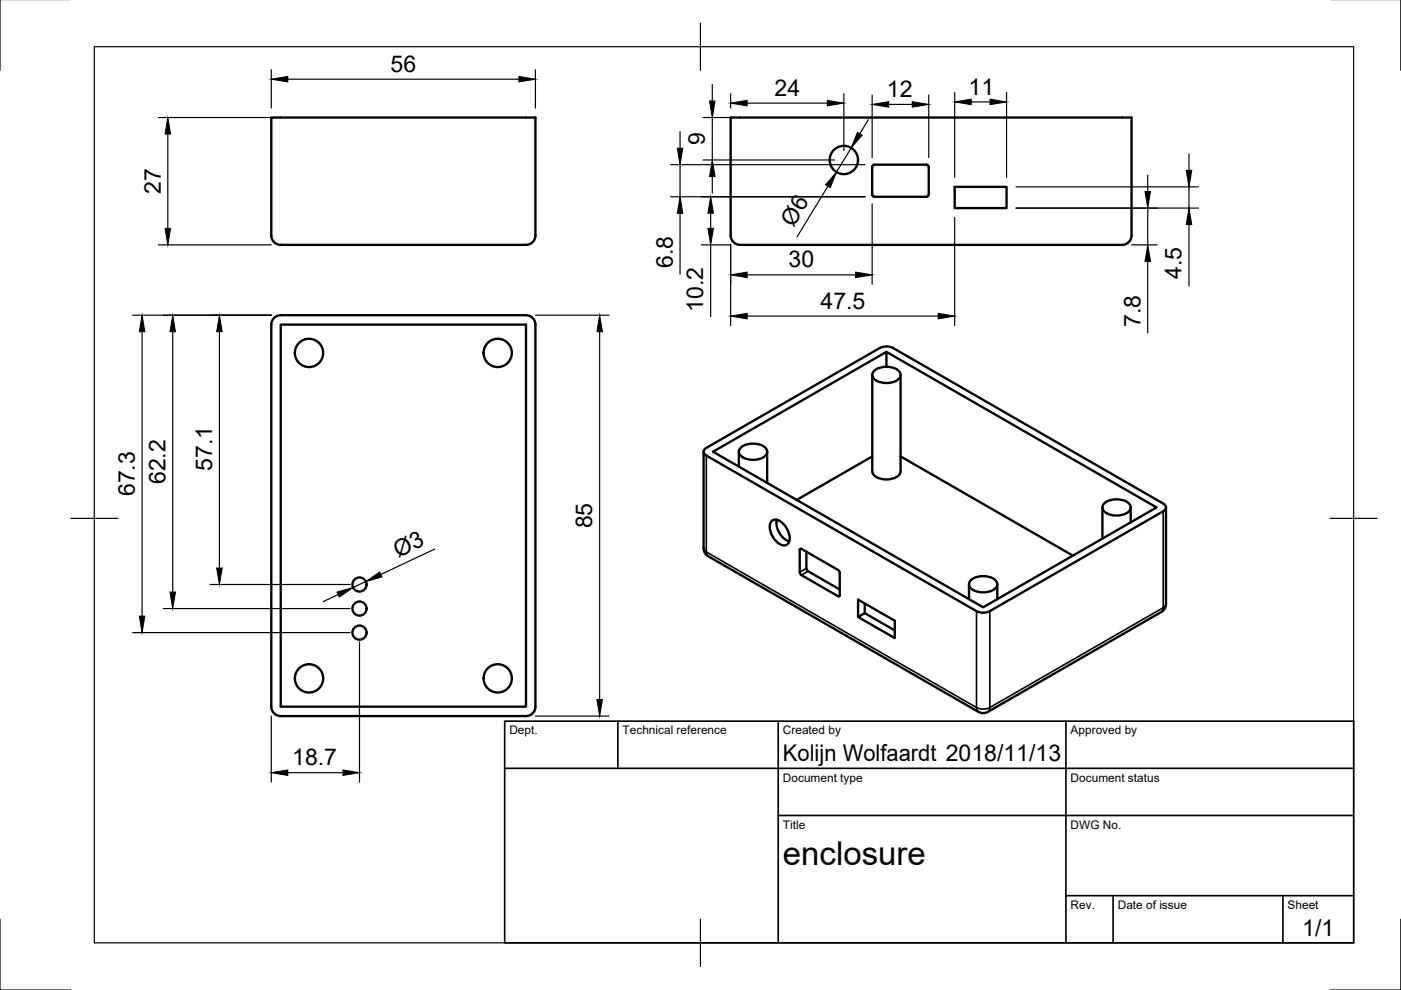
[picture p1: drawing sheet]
<svg xmlns="http://www.w3.org/2000/svg" width="297mm" height="210mm" viewBox="0 0 297 210" stroke-linecap="round" stroke-linejoin="round" font-family="sans-serif">
<!-- layer: Visible -->
<g fill="none" stroke="#000" stroke-width=".5">
<path d="M57.5 24.9h56v25a2 2 0 0 1-2 2h-52a2 2 0 0 1-2-2zM154.9 24.9h85v25a2 2 0 0 1-2 2h-81a2 2 0 0 1-2-2zM185 35.2l.4-.3 11.3 .1 .2 .4-.1 6.1-.4 .2h-11.2l-.3-.5zM202.4 39.6h11v4.5h-11zM58.1 67.4l.9-.5 .5-.1h52a2 2 0 0 1 2 2v81a2 2 0 0 1-2 2h-52a2 2 0 0 1-2-2v-81l.1-.5zM59.5 68.8h52v81h-52zM184.9 79.5v20.4a2.29 2.29 0 0 0 2.4 1.7 3.6 3.6 0 0 0 3.6-1.3v-20.8M185.3 78.6a4.3 4.3 0 0 1 5.3 0 1.23 1.23 0 0 1-.5 2.1 4.5 4.5 0 0 1-4.8-.4 1.13 1.13 0 0 1 0-1.7zM187.9 74.6v3.2M149.2 95.8v20.4a2 2 0 0 0 1 1.7l57.2 33a2 2 0 0 0 2 0l36.8-21.1a2 2 0 0 0 1-1.8v-20.4M149.4 95.3l37.1-21.5 .9-.3h1l1 .3 57.2 33a.86 .86 0 0 1 .6 .8 .86 .86 0 0 1-.6 .8l-36.7 21.2-.9 .3h-1.1l-.9-.3-57.2-33a.83 .83 0 0 1-.4-1.3zM151.2 95.8l36.7-21.2 57.3 33-36.8 21.2z"/>
<path d="M156.7 95.8v3.1M157 94.9a4.3 4.3 0 0 1 5.3 0 1.23 1.23 0 0 1-.5 2.1 4.5 4.5 0 0 1-4.8-.4 1.13 1.13 0 0 1 0-1.7zM162.7 95.8v6.6M184.9 96.8l-16 9.2M190.9 96.8l36.6 21M163.5 110.6a1.47 1.47 0 0 1 2.3 .2 4 4 0 0 1 1.3 4.4 1.47 1.47 0 0 1-2.3-.2 4 4 0 0 1-1.3-4.4zM164.7 110.2a4.3 4.3 0 0 0 2.6 4.6M169.6 116.4h.3l8 4.6 .1 .5v4.9h-.3l-8-4.6-.1-.5zM171 117v3.5l.1 .5 6.9 4M233.7 107.6v6.6M234.1 106.7a4.3 4.3 0 0 1 5.2 0 1.23 1.23 0 0 1-.4 2.1 4.5 4.5 0 0 1-4.8-.4 1.13 1.13 0 0 1 0-1.7zM239.7 107.6v3.1"/>
<path d="M183.3 128v2l6.4 3.7M183.3 130l-1.4 .8 7.8 4.5v-3.7l-7.8-4.5v3.7M205.4 123.9v3.1M205.8 123a4.3 4.3 0 0 1 5.3 0 1.23 1.23 0 0 1-.5 2.1 4.5 4.5 0 0 1-4.8-.4 1.13 1.13 0 0 1 0-1.7zM211.4 123.9v3.1"/>
<circle cx="178.9" cy="33.9" r="3"/>
<circle cx="65.5" cy="74.8" r="3"/>
<circle cx="105.5" cy="74.8" r="3"/>
<circle cx="76.2" cy="129" r="1.5"/>
<circle cx="76.2" cy="134.1" r="1.5"/>
<circle cx="76.2" cy="123.9" r="1.5"/>
<circle cx="65.5" cy="143.8" r="3"/>
<circle cx="105.5" cy="143.8" r="3"/>
</g>
<!-- layer: Visible Narrow -->
<g fill="none" stroke="#000" stroke-width=".35">
<path d="M149.8 96.6v20.4M149.2 116.2l.1 .5 .5 .3M149.8 117l57.2 33M149.8 117l.1 .6 .3 .3M169.9 116.4l-.3 .2M246.6 108.4v20.4l-36.7 21.2v-20.4M171 120.5l-1.4 .8M171.3 121.1l-1.4 .8M178 126.2l-.3 .2M207 129.6v20.4M247.2 128l-.1 .5a.87 .87 0 0 0-.6 .9l-.3 .4M207 150l1.4 .4 1.5-.4-.1 .6-.4 .3"/>
<path d="M207 150l.1 .6 .3 .3"/>
</g>
<!-- layer: TitleBlock -->
<path d="M107 152.9h180v47h-180zM131 152.9v10M165 152.9v47M226 152.9v47M107 162.9h180M165 172.9h122M226 189.9h61M236 189.9v10M272 189.9v10" fill="none" stroke="#000" stroke-width=".35"/>
<!-- layer: Border -->
<path d="M0 -.1v15M297 -.1v15M20 9.9h267v190h-267zM148.5 4.9v10M15 109.9h10M282 109.9h10M0 194.9v15h15M148.5 194.9v10M297 194.9v15h-15" fill="none" stroke="#000" stroke-width=".25"/>
<!-- layer: Dimensions -->
<g fill="none" stroke="#000" stroke-width=".25">
<path d="M57.5 14.8v8.1M61 16.8h49M113.5 14.8v8.1M151 17.9v3.5M154.9 19.9v3M178.9 19.9v12M202.4 19.6v18M213.4 19.6v18M33.6 24.9h23.9M35.6 28.4v20M142.2 34.9h41.2M144.2 27.9v3.5"/>
<path d="M144.2 34.9v6.8M149 24.9h5.9M149 33.9h27.9M151 24.9v9M151 37.4v3.5M158.4 21.9h17M175.5 39.5l-6.5 10.7M180.5 31.4l-3.1 5.1M184.1 25.4l-1.8 3M184.9 20.1v13.3M188.4 22.1h5M196.9 20.1v13.3"/>
<path d="M205.9 21.6h4M215.4 39.6h38.7M243.3 37.1v3.5M252.1 32.6v3.5M252.1 39.6v4.5M33.6 51.9h23.9M142.2 41.7h41.2M144.2 45.2v12.9M148.7 51.9h6.2v17.1M150.7 45.2v3.2M150.7 51.9v15.2M158.4 58.3h23"/>
<path d="M184.9 43.2v17.1M202.4 46.1v22.9M215.4 44.1h38.7M239.9 51.9h5.4M243.3 44.1v7.8M243.3 55.4v15.2M252.1 47.6v13.1M28.1 66.8h29.4M30.1 70.3v60.3M36.6 70.3v55.2M46.5 70.3v50.1M113.5 66.8h15.6"/>
<path d="M127.1 70.3v78M158.4 67h40.5M92.1 116.4l-11.4 5.4M28.1 134.1h46.1M34.6 129h39.6M44.5 123.9h29.7M71.7 126.1l-3.2 1.5M76.2 136.1v29.7M77.6 123.3l-2.7 1.3M57.5 151.8v14M113.5 151.8h15.6M61 163.8h11.7"/>
</g>
<g fill="#000" stroke="#000" stroke-width=".21">
<path d="M57.5 16.8l3.5-.6v1.2zM110 16.2l3.5 .6-3.5 .6zM35.6 24.9l.6 3.5h-1.2zM143.6 31.4h1.2l-.6 3.5zM150.4 21.4h1.2l-.6 3.5zM151 33.9l.6 3.5h-1.2zM154.9 21.9l3.5-.6v1.1zM177.4 36.5l-1.4 3.3-1-.6zM175.4 21.3l3.5 .6-3.5 .5zM181.8 28.1l1 .6-2.3 2.7zM184.9 22.1l3.5-.5v1.1zM193.4 21.6l3.5 .5-3.5 .6z"/>
<path d="M202.4 21.6l3.5-.6v1.2zM209.9 21l3.5 .6-3.5 .6zM251.5 36.1h1.2l-.6 3.5zM35 48.4h1.2l-.6 3.5zM144.2 41.7l.6 3.5h-1.2zM150.7 41.7l.6 3.5h-1.2zM150.1 48.4h1.2l-.6 3.5zM154.9 58.3l3.5-.6v1.2zM181.4 57.7l3.5 .6-3.5 .6zM242.8 40.6h1.1l-.6 3.5zM243.3 51.9l.6 3.5h-1.1zM252.1 44.1l.6 3.5h-1.2z"/>
<path d="M30.1 66.8l.6 3.5h-1.2zM36.6 66.8l.6 3.5h-1.2zM46.5 66.8l.6 3.5h-1.2zM127.1 66.8l.6 3.5h-1.1zM154.9 67l3.5-.6v1.2zM198.9 66.4l3.5 .6-3.5 .6zM29.5 130.6h1.2l-.6 3.5zM36 125.5h1.2l-.6 3.5zM45.9 120.4h1.2l-.6 3.5zM71.4 125.5l3.5-.9-3 2zM77.6 123.3l2.9-2 .5 1zM126.6 148.3h1.1l-.6 3.5z"/>
<path d="M57.5 163.8l3.5-.6v1.2zM72.7 163.2l3.5 .6-3.5 .6z"/>
</g>
<text font-size="7" x="166" y="183.4">enclosure</text>
<g font-size="4.9">
<text x="82.8" y="15.2">56</text>
<text x="164.2" y="20.4">24</text>
<text x="188.1" y="20.6">12</text>
<text x="205.4" y="20.1">11</text>
<text x="149.5" y="30.8" transform="rotate(-90 149.5 30.8)">9</text>
<text x="34.1" y="41.1" transform="rotate(-90 34.1 41.1)">27</text>
<text x="168.3" y="48.3" transform="rotate(-59 168.3 48.3)">Ø6</text>
<text x="142.6" y="56.8" transform="rotate(-90 142.6 56.8)">6.8</text>
<text x="167.2" y="56.7">30</text>
<text x="250.5" y="59.2" transform="rotate(-90 250.5 59.2)">4.5</text>
<text x="174" y="65.5">47.5</text>
<text x="149.1" y="66.2" transform="rotate(-90 149.1 66.2)">10.2</text>
<text x="241.8" y="69.3" transform="rotate(-90 241.8 69.3)">7.8</text>
<text x="45" y="99.8" transform="rotate(-90 45 99.8)">57.1</text>
<text x="28.6" y="105.2" transform="rotate(-90 28.6 105.2)">67.3</text>
<text x="35.1" y="102.7" transform="rotate(-90 35.1 102.7)">62.2</text>
<text x="125.6" y="112" transform="rotate(-90 125.6 112)">85</text>
<text x="84.4" y="118.3" transform="rotate(-25 84.4 118.3)">Ø3</text>
<text x="166" y="161.4">Kolijn Wolfaardt 2018/11/13</text>
<text x="62" y="162.3">18.7</text>
<text x="276.1" y="198.6">1/1</text>
</g>
<g font-size="2.5">
<text x="108" y="155.7">Dept.</text>
<text x="132" y="155.7">Technical reference</text>
<text x="166" y="155.7">Created by</text>
<text x="227" y="155.7">Approved by</text>
<text x="166" y="165.7">Document type</text>
<text x="227" y="165.7">Document status</text>
<text x="166" y="175.7">Title</text>
<text x="227" y="175.7">DWG No.</text>
<text x="227" y="192.7">Rev.</text>
<text x="237" y="192.7">Date of issue</text>
<text x="273" y="192.7">Sheet</text>
</g>
</svg>
